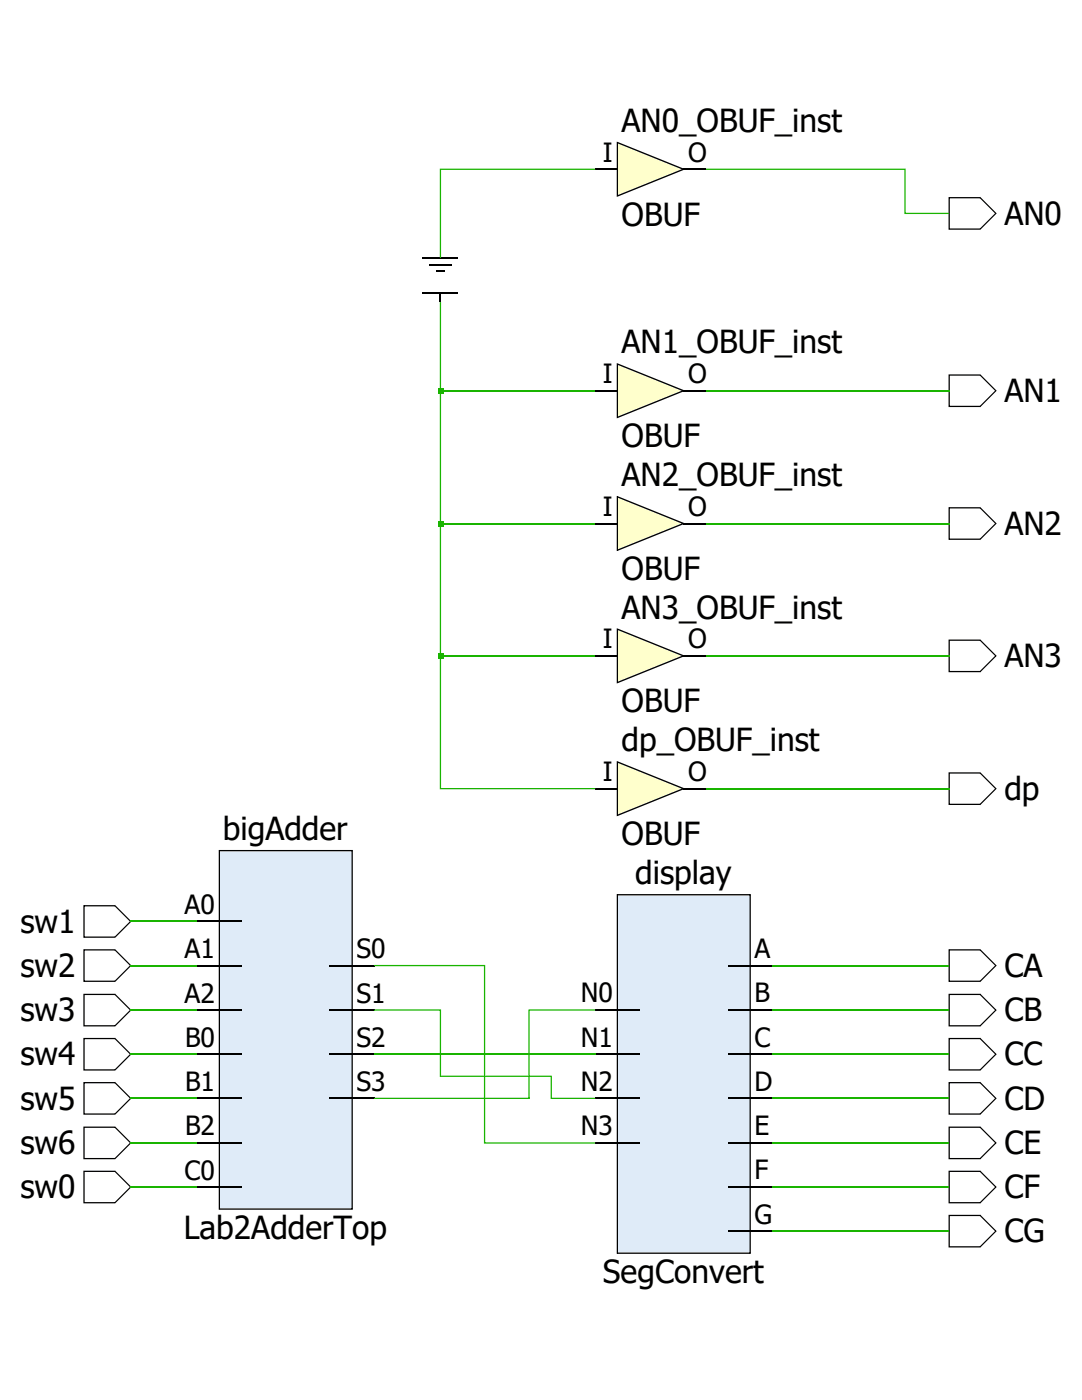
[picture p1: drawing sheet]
<svg xmlns="http://www.w3.org/2000/svg" width="216mm" height="279mm" viewBox="0 0 216 279" stroke-linecap="round" stroke-linejoin="round" font-family="sans-serif">
<path d="M123.2 28.4l13.2 5.4-13.2 5.3z" fill-rule="evenodd" fill="#ffc"/>
<g fill="#000">
<path d="M123.2 28.4l-.1 .2 13.3 5.3v-.2l-13.3 5.3 .1 .1h.1v-10.7zM123.1 28.3v11l13.6-5.5z"/>
<path d="M189.4 39.5v.1h6.2v-.1h-.1l3.1 3.2 .1-.1-.1-.1-3.1 3.1 .1 .1v-.1h-6.2v.1h.1v-6.2zM189.3 39.3v6.5h6.3l3.3-3.2-3.3-3.3z"/>
</g>
<path d="M118.8 33.8h4.4M136.4 33.8h4.5" fill="none" stroke="#000" stroke-width=".25"/>
<path d="M123.2 72.6l13.2 5.4-13.2 5.3z" fill-rule="evenodd" fill="#ffc"/>
<g fill="#000">
<path d="M123.2 72.6l-.1 .2 13.3 5.3v-.2l-13.3 5.3 .1 .1h.1v-10.7zM123.1 72.5v11l13.6-5.5z"/>
<path d="M189.4 74.8v.2h6.2v-.2l-.1 .1 3.1 3.2 .1-.1-.1-.1-3.1 3.1 .1 .1v-.1h-6.2v.1h.1v-6.3zM189.3 74.7v6.5h6.3l3.3-3.2-3.3-3.3z"/>
</g>
<path d="M118.8 78h4.4M136.4 78h4.5" fill="none" stroke="#000" stroke-width=".25"/>
<path d="M123.2 99.1l13.2 5.4-13.2 5.3z" fill-rule="evenodd" fill="#ffc"/>
<g fill="#000">
<path d="M123.2 99.1l-.1 .2 13.3 5.3v-.2l-13.3 5.3 .1 .1h.1v-10.7zM123.1 99v11l13.6-5.5z"/>
<path d="M189.4 101.3v.2h6.2v-.2l-.1 .1 3.1 3.2 .1-.1-.1-.1-3.1 3.1 .1 .1v-.1h-6.2v.1h.1v-6.3zM189.3 101.2v6.5h6.3l3.3-3.2-3.3-3.3z"/>
</g>
<path d="M118.8 104.5h4.4M136.4 104.5h4.5" fill="none" stroke="#000" stroke-width=".25"/>
<path d="M123.2 125.6l13.2 5.3-13.2 5.3z" fill-rule="evenodd" fill="#ffc"/>
<g fill="#000">
<path d="M123.2 125.6l-.1 .1 13.3 5.3v-.2l-13.3 5.3 .1 .1h.1v-10.6zM123.1 125.4v11l13.6-5.5z"/>
<path d="M189.4 127.8v.1h6.2v-.1h-.1l3.1 3.2 .1-.1-.1-.1-3.1 3.1 .1 .1v-.1h-6.2v.1h.1v-6.2zM189.3 127.6v6.6h6.3l3.3-3.3-3.3-3.3z"/>
</g>
<path d="M118.8 130.9h4.4M136.4 130.9h4.5" fill="none" stroke="#000" stroke-width=".25"/>
<path d="M123.2 152.1l13.2 5.3-13.2 5.3z" fill-rule="evenodd" fill="#ffc"/>
<g fill="#000">
<path d="M123.2 152.1l-.1 .1 13.3 5.3v-.2l-13.3 5.3 .1 .1h.1v-10.6zM123.1 151.9v11l13.6-5.5z"/>
<path d="M189.4 154.3v.1h6.2v-.1h-.1l3.1 3.2 .1-.1-.1-.1-3.1 3.1 .1 .1v-.1h-6.2v.1h.1v-6.2zM189.3 154.1v6.6h6.3l3.3-3.3-3.3-3.3z"/>
</g>
<path d="M118.8 157.4h4.4M136.4 157.4h4.5" fill="none" stroke="#000" stroke-width=".25"/>
<path d="M43.8 169.8h26.5v71.5h-26.5z" fill="#dfebf8"/>
<g fill="#000">
<path d="M43.8 169.8v.1h26.5v-.1h-.2v71.5h.2v-.1h-26.5v.1h.1v-71.5zM43.6 169.6v71.8h26.8v-71.8z"/>
<path d="M16.8 180.8v.1h6.1v-.1l3.1 3.2 .1-.1-.1-.1-3.1 3.1v.1v-.1h-6.1v.1h.1v-6.2zM16.6 180.6v6.6h6.4l3.2-3.3-3.2-3.3z"/>
</g>
<path d="M39.3 183.9h8.9M39.3 192.7h8.9M65.8 192.7h8.9M39.3 201.6h8.9M39.3 210.4h8.9M39.3 219.2h8.9M65.8 201.6h8.9M65.8 210.4h8.9M65.8 219.2h8.9M39.3 228.1h8.9M39.3 236.9h8.9" fill="none" stroke="#000" stroke-width=".25"/>
<path d="M123.2 178.6h26.5v71.5h-26.5z" fill="#dfebf8"/>
<g fill="#000">
<path d="M87 54h1.7v.2h-1.7zM87.8 58.5h.2v1.8h-.2z"/>
<path d="M123.2 178.6v.1h26.5v-.1h-.1v71.5h.1v-.1h-26.5v.1h.1v-71.5zM123.1 178.4v71.8h26.7v-71.8z"/>
<path d="M16.8 189.6v.1h6.1v-.1v.1l3.1 3.1 .1-.1-.1-.1-3.1 3.1v.1v-.1h-6.1v.1h.1v-6.2zM16.6 189.4v6.6h6.4l3.2-3.3-3.2-3.3z"/>
<path d="M189.4 189.6v.1h6.2v-.1l-.1 .1 3.1 3.1 .1-.1-.1-.1-3.1 3.1 .1 .1v-.1h-6.2v.1h.1v-6.2zM189.3 189.4v6.6h6.3l3.3-3.3-3.3-3.3z"/>
<path d="M16.8 198.5v.1h6.1v-.1l3.1 3.2 .1-.1-.1-.1-3.1 3.1v.1v-.1h-6.1v.1h.1v-6.2zM16.6 198.3v6.6h6.4l3.2-3.3-3.2-3.3z"/>
<path d="M16.8 207.3v.1h6.1v-.1l3.1 3.2 .1-.1-.1-.1-3.1 3.1v.1v-.1h-6.1v.1h.1v-6.2zM16.6 207.1v6.6h6.4l3.2-3.3-3.2-3.3z"/>
<path d="M16.8 216.1v.1h6.1v-.1v.1l3.1 3.1 .1-.1-.1-.1-3.1 3.1v.1v-.1h-6.1v.1h.1v-6.2zM16.6 215.9v6.6h6.4l3.2-3.3-3.2-3.3z"/>
<path d="M189.4 198.5v.1h6.2v-.1h-.1l3.1 3.2 .1-.1-.1-.1-3.1 3.1 .1 .1v-.1h-6.2v.1h.1v-6.2zM189.3 198.3v6.6h6.3l3.3-3.3-3.3-3.3z"/>
<path d="M189.4 207.3v.1h6.2v-.1h-.1l3.1 3.2 .1-.1-.1-.1-3.1 3.1 .1 .1v-.1h-6.2v.1h.1v-6.2zM189.3 207.1v6.6h6.3l3.3-3.3-3.3-3.3z"/>
<path d="M189.4 216.1v.1h6.2v-.1l-.1 .1 3.1 3.1 .1-.1-.1-.1-3.1 3.1 .1 .1v-.1h-6.2v.1h.1v-6.2zM189.3 215.9v6.6h6.3l3.3-3.3-3.3-3.3z"/>
<path d="M16.8 225v.1h6.1v-.1l3.1 3.2 .1-.1-.1-.1-3.1 3.1v.1v-.1h-6.1v.1h.1v-6.2zM16.6 224.8v6.6h6.4l3.2-3.3-3.2-3.3z"/>
<path d="M16.8 233.8v.1h6.1v-.1l3.1 3.2 .1-.1-.1-.1-3.1 3.1v.1v-.1h-6.1v.1h.1v-6.2zM16.6 233.6v6.6h6.4l3.2-3.3-3.2-3.3z"/>
<path d="M189.4 225v.1h6.2v-.1h-.1l3.1 3.2 .1-.1-.1-.1-3.1 3.1 .1 .1v-.1h-6.2v.1h.1v-6.2zM189.3 224.8v6.6h6.3l3.3-3.3-3.3-3.3z"/>
<path d="M189.4 233.8v.1h6.2v-.1h-.1l3.1 3.2 .1-.1-.1-.1-3.1 3.1 .1 .1v-.1h-6.2v.1h.1v-6.2zM189.3 233.6v6.6h6.3l3.3-3.3-3.3-3.3z"/>
<path d="M189.4 242.6v.1h6.2v-.1l-.1 .1 3.1 3.1 .1-.1-.1-.1-3.1 3.2h.1v-.1h-6.2v.1h.1v-6.2zM189.3 242.4v6.6h6.3l3.3-3.3-3.3-3.3z"/>
</g>
<g fill="none" stroke="#000" stroke-width=".25">
<path d="M84.3 51.5h7.1M84.3 58.5h7.1M85.7 52.8h4.4M145.3 192.7h8.8M118.8 201.6h8.8M118.8 210.4h8.8M118.8 219.2h8.8M145.3 201.6h8.8M145.3 210.4h8.8M145.3 219.2h8.8M118.8 228.1h8.8M145.3 228.1h8.8"/>
<path d="M145.3 236.9h8.8M145.3 245.7h8.8"/>
</g>
<g fill="#19b400">
<path d="M87.8 33.7h31v.2h-30.9v-.1h.1v17.7h-.2z"/>
<path d="M87.8 60.3h.2v97.1h-.1v-.1h30.9v.2h-31z"/>
</g>
<path d="M87.9 78h30.9M87.9 104.5h30.9M87.9 130.9h30.9" fill="none" stroke="#19b400" stroke-width=".25"/>
<g fill="#19b400">
<path d="M87.4 77.5h1.1v1.1h-1.1z"/>
<path d="M87.4 104h1.1v1.1h-1.1z"/>
<path d="M87.4 130.4h1.1v1.1h-1.1z"/>
<path d="M140.9 33.7h39.8v8.9h-.1v-.1h8.8v.2h-8.9v-8.9h.1v.1h-39.7z"/>
</g>
<path d="M140.9 78h48.5M140.9 104.5h48.5M140.9 130.9h48.5M140.9 157.4h48.5M154.1 192.7h35.3M154.1 201.6h35.3M154.1 210.4h35.3M154.1 219.2h35.3M154.1 228.1h35.3M154.1 236.9h35.3M154.1 245.7h35.3" fill="none" stroke="#19b400" stroke-width=".25"/>
<path d="M74.7 219.1h30.9v.1h-.1v-17.7h13.3v.2h-13.2v-.1h.1v17.7h-31z" fill="#19b400"/>
<path d="M74.7 210.4h44.1" fill="none" stroke="#19b400" stroke-width=".25"/>
<g fill="#19b400">
<path d="M74.7 201.5h13.3v13.3h-.1v-.1h22.2v4.5h-.1v-.1h8.8v.2h-8.9v-4.5h.1v.1h-22.2v-13.3h.1v.1h-13.2z"/>
<path d="M74.7 192.6h22.1v35.5h-.1v-.1h22.1v.2h-22.2v-35.5h.1v.1h-22z"/>
</g>
<path d="M26.1 183.9h13.2M26.1 192.7h13.2M26.1 201.6h13.2M26.1 210.4h13.2M26.1 219.2h13.2M26.1 236.9h13.2M26.1 228.1h13.2" fill="none" stroke="#19b400" stroke-width=".25"/>
<g font-size="6.3">
<text x="124" y="26.3">AN0_OBUF_inst</text>
<text x="124" y="45">OBUF</text>
<text x="200.4" y="44.8">AN0</text>
<text x="124" y="70.5">AN1_OBUF_inst</text>
<text x="200.4" y="80.2">AN1</text>
<text x="124" y="89.2">OBUF</text>
<text x="124" y="97">AN2_OBUF_inst</text>
<text x="200.4" y="106.7">AN2</text>
<text x="124" y="115.7">OBUF</text>
<text x="124" y="123.4">AN3_OBUF_inst</text>
<text x="200.4" y="133.1">AN3</text>
<text x="124" y="142.2">OBUF</text>
<text x="124" y="149.9">dp_OBUF_inst</text>
<text x="200.4" y="159.6">dp</text>
<text x="44.5" y="167.6">bigAdder</text>
<text x="124" y="168.7">OBUF</text>
<text x="126.7" y="176.4">display</text>
<text x="4.1" y="186.1">sw1</text>
<text x="4.1" y="194.9">sw2</text>
<text x="200.4" y="194.9">CA</text>
<text x="4.1" y="203.8">sw3</text>
<text x="200.4" y="203.8">CB</text>
<text x="4.1" y="212.6">sw4</text>
<text x="200.4" y="212.6">CC</text>
<text x="4.1" y="221.4">sw5</text>
<text x="200.4" y="221.4">CD</text>
<text x="4.1" y="230.3">sw6</text>
<text x="200.4" y="230.3">CE</text>
<text x="4.1" y="239.1">sw0</text>
<text x="200.4" y="239.1">CF</text>
<text x="36.7" y="247.2">Lab2AdderTop</text>
<text x="200.4" y="247.9">CG</text>
<text x="120.3" y="256">SegConvert</text>
</g>
<g font-size="5.3">
<text x="120.3" y="32.3">I</text>
<text x="137.3" y="32.3">O</text>
<text x="120.3" y="76.5">I</text>
<text x="137.3" y="76.5">O</text>
<text x="120.3" y="103">I</text>
<text x="137.3" y="103">O</text>
<text x="120.3" y="129.4">I</text>
<text x="137.3" y="129.4">O</text>
<text x="120.3" y="155.9">I</text>
<text x="137.3" y="155.9">O</text>
<text x="36.8" y="182.4">A0</text>
<text x="36.8" y="191.2">A1</text>
<text x="71.1" y="191.2">S0</text>
<text x="150.5" y="191.2">A</text>
<text x="36.8" y="200.1">A2</text>
<text x="71.1" y="200.1">S1</text>
<text x="115.9" y="200">N0</text>
<text x="150.5" y="200">B</text>
<text x="36.9" y="208.9">B0</text>
<text x="71.1" y="208.9">S2</text>
<text x="115.9" y="208.9">N1</text>
<text x="150.5" y="208.9">C</text>
<text x="36.9" y="217.7">B1</text>
<text x="71.1" y="217.7">S3</text>
<text x="115.9" y="217.7">N2</text>
<text x="150.5" y="217.7">D</text>
<text x="36.9" y="226.5">B2</text>
<text x="115.9" y="226.5">N3</text>
<text x="150.5" y="226.5">E</text>
<text x="36.8" y="235.4">C0</text>
<text x="150.5" y="235.3">F</text>
<text x="150.5" y="244.2">G</text>
</g>
</svg>
